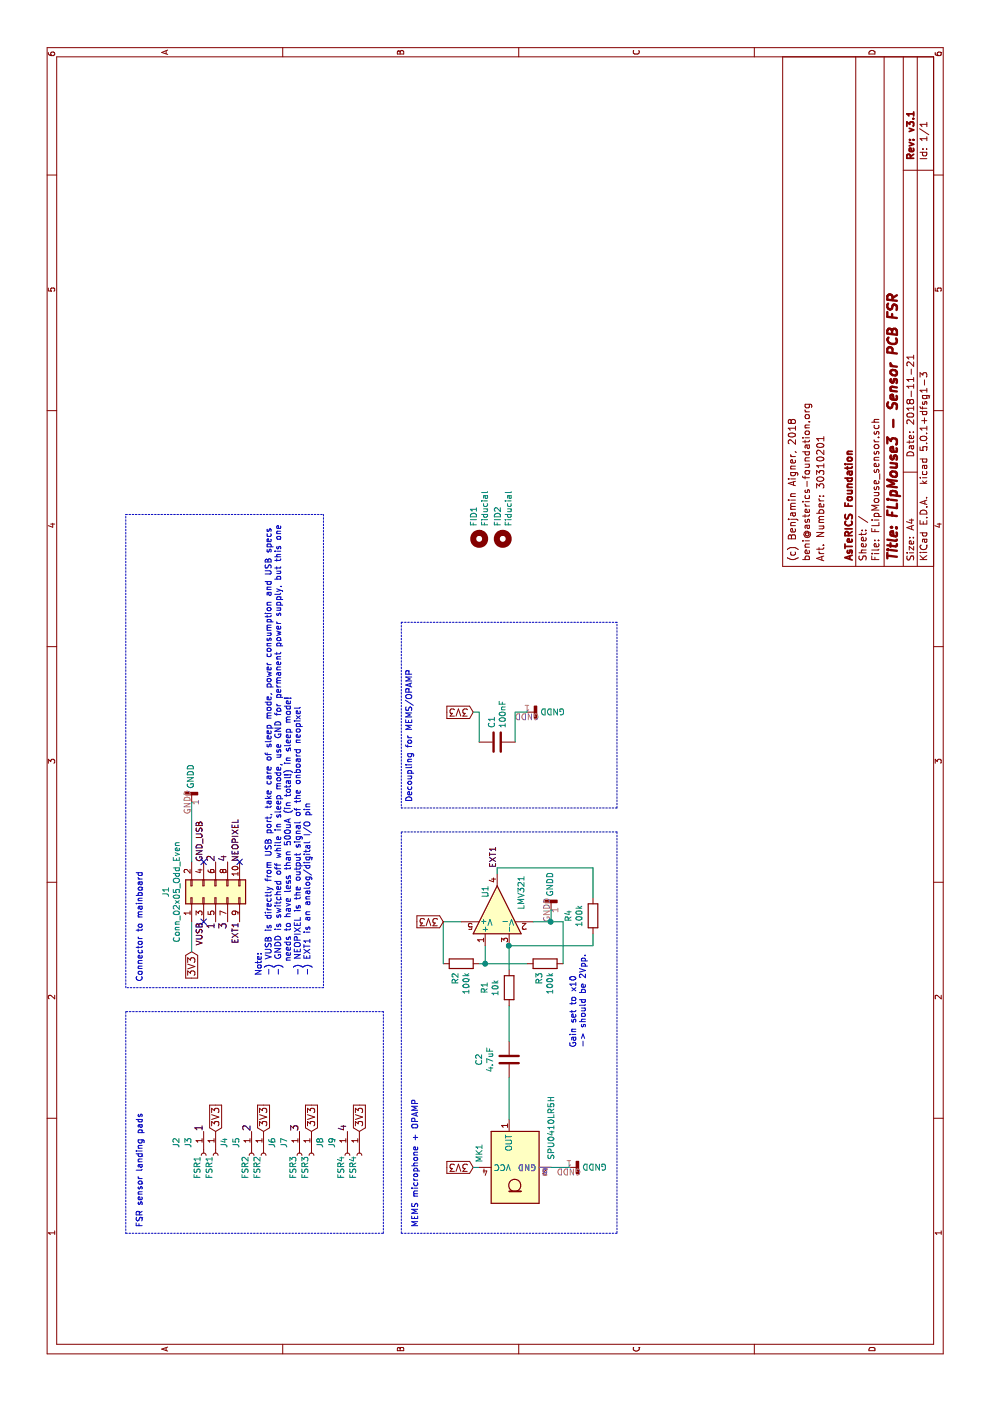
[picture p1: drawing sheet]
EESchema Schematic File Version 4
LIBS:FLipMouse_sensor-cache
EELAYER 26 0
EELAYER END
$Descr A4 11693 8268
encoding utf-8
Sheet 1 1
Title "FLipMouse3 - Sensor PCB FSR"
Date "2018-11-21"
Rev "v3.1"
Comp "AsTeRICS Foundation"
Comment1 ""
Comment2 "Art. Number: 30310201"
Comment3 "beni@asterics-foundation.org"
Comment4 "(c) Benjamin Aigner, 2018"
$EndDescr
Text GLabel 3750 1600 0    60   Input ~ 0
3V3
Text Label 4000 1800 2    60   ~ 0
1
Text Label 4500 1800 0    60   ~ 0
2
Text Label 4000 1900 2    60   ~ 0
3
Text Label 4500 1900 0    60   ~ 0
4
Text GLabel 2250 1800 2    60   Input ~ 0
3V3
Text GLabel 2250 2200 2    60   Input ~ 0
3V3
Text GLabel 2250 2600 2    60   Input ~ 0
3V3
Text GLabel 2250 3000 2    60   Input ~ 0
3V3
Text Label 2250 1700 0    60   ~ 0
1
Text Label 2250 2100 0    60   ~ 0
2
Text Label 2250 2500 0    60   ~ 0
3
Text Label 2250 2900 0    60   ~ 0
4
$Comp
L Connector_Generic:Conn_02x05_Odd_Even J1
U 1 1
P 4200 1800
F 0 "J1" H 4250 2217 50  0000 C CNN
F 1 "Conn_02x05_Odd_Even" H 4250 2126 50  0000 C CNN
F 2 "Connector_PinSocket_1.27mm:PinSocket_2x05_P1.27mm_Vertical_SMD" H 4200 1800 50  0001 C CNN
F 3 "~" H 4200 1800 50  0001 C CNN
	1    4200 1800
	1    0    0    -1  
$EndComp
$Comp
L power:GNDD #PWR0101
U 1 1
P 5000 1600
F 0 "#PWR0101" H 5000 1350 50  0001 C CNN
F 1 "GNDD" V 5004 1490 50  0000 R CNN
F 2 "" H 5000 1600 50  0001 C CNN
F 3 "" H 5000 1600 50  0001 C CNN
	1    5000 1600
	0    -1   -1   0   
$EndComp
$Comp
L Connector:Conn_01x01_Female J2
U 1 1
P 2050 1700
F 0 "J2" H 1944 1475 50  0000 C CNN
F 1 "FSR1" H 2150 1750 50  0000 C CNN
F 2 "fsrpad:FSRPAD" H 2050 1700 50  0001 C CNN
F 3 "~" H 2050 1700 50  0001 C CNN
	1    2050 1700
	-1   0    0    1   
$EndComp
$Comp
L Connector:Conn_01x01_Female J3
U 1 1
P 2050 1800
F 0 "J3" H 1944 1575 50  0000 C CNN
F 1 "FSR1" H 2150 1650 50  0000 C CNN
F 2 "fsrpad:FSRPAD" H 2050 1800 50  0001 C CNN
F 3 "~" H 2050 1800 50  0001 C CNN
	1    2050 1800
	-1   0    0    1   
$EndComp
$Comp
L Connector:Conn_01x01_Female J4
U 1 1
P 2050 2100
F 0 "J4" H 1944 1875 50  0000 C CNN
F 1 "FSR2" H 2150 2050 50  0000 C CNN
F 2 "fsrpad:FSRPAD" H 2050 2100 50  0001 C CNN
F 3 "~" H 2050 2100 50  0001 C CNN
	1    2050 2100
	-1   0    0    1   
$EndComp
$Comp
L Connector:Conn_01x01_Female J5
U 1 1
P 2050 2200
F 0 "J5" H 1944 1975 50  0000 C CNN
F 1 "FSR2" H 2150 2150 50  0000 C CNN
F 2 "fsrpad:FSRPAD" H 2050 2200 50  0001 C CNN
F 3 "~" H 2050 2200 50  0001 C CNN
	1    2050 2200
	-1   0    0    1   
$EndComp
$Comp
L Connector:Conn_01x01_Female J6
U 1 1
P 2050 2500
F 0 "J6" H 1944 2275 50  0000 C CNN
F 1 "FSR3" H 2150 2450 50  0000 C CNN
F 2 "fsrpad:FSRPAD" H 2050 2500 50  0001 C CNN
F 3 "~" H 2050 2500 50  0001 C CNN
	1    2050 2500
	-1   0    0    1   
$EndComp
$Comp
L Connector:Conn_01x01_Female J7
U 1 1
P 2050 2600
F 0 "J7" H 1944 2375 50  0000 C CNN
F 1 "FSR3" H 2150 2550 50  0000 C CNN
F 2 "fsrpad:FSRPAD" H 2050 2600 50  0001 C CNN
F 3 "~" H 2050 2600 50  0001 C CNN
	1    2050 2600
	-1   0    0    1   
$EndComp
$Comp
L Connector:Conn_01x01_Female J8
U 1 1
P 2050 2900
F 0 "J8" H 1944 2675 50  0000 C CNN
F 1 "FSR4" H 2150 2850 50  0000 C CNN
F 2 "fsrpad:FSRPAD" H 2050 2900 50  0001 C CNN
F 3 "~" H 2050 2900 50  0001 C CNN
	1    2050 2900
	-1   0    0    1   
$EndComp
$Comp
L Connector:Conn_01x01_Female J9
U 1 1
P 2050 3000
F 0 "J9" H 1944 2775 50  0000 C CNN
F 1 "FSR4" H 2150 2950 50  0000 C CNN
F 2 "fsrpad:FSRPAD" H 2050 3000 50  0001 C CNN
F 3 "~" H 2050 3000 50  0001 C CNN
	1    2050 3000
	-1   0    0    1   
$EndComp
Text Label 4000 1700 2    50   ~ 0
VUSB
Text Label 4500 1700 0    50   ~ 0
GND_USB
Text Label 4000 2000 2    50   ~ 0
EXT1
Text Label 4500 2000 0    50   ~ 0
NEOPIXEL
Wire Wire Line
	3750 1600 4000 1600
Wire Wire Line
	4500 1600 5000 1600
Text Notes 3550 2600 0    50   ~ 0
Note:\n-) VUSB is directly from USB port, take care of sleep mode, power consumption and USB specs\n-) GNDD is switched off while in sleep mode, use GND for permanent power supply, but this one \n   needs to have less than 500uA (in total!) in sleep mode!\n-) NEOPIXEL is the output signal of the onboard neopixel\n-) EXT1 is an analog/digital I/O pin
Wire Notes Line
	1400 3200 3250 3200
Wire Notes Line
	3250 3200 3250 1050
Wire Notes Line
	3250 1050 1400 1050
Wire Notes Line
	1400 1050 1400 3200
Text Notes 1450 1200 0    50   ~ 0
FSR sensor landing pads
Text Notes 3500 1200 0    50   ~ 0
Connector to mainboard
Wire Notes Line
	3450 1050 7400 1050
Wire Notes Line
	7400 1050 7400 2700
Wire Notes Line
	7400 2700 3450 2700
Wire Notes Line
	3450 2700 3450 1050
Text Notes 1450 3500 0    50   ~ 0
MEMS microphone + OPAMP
$Comp
L SPU0410:SPU0410LR5H MK1
U 1 1
P 1950 4300
F 0 "MK1" H 2150 4600 50  0000 R CNN
F 1 "SPU0410LR5H" H 2550 4000 50  0000 R CNN
F 2 "SPU0410:SPU0410LR5H_6_3.76x3mm" H 1400 3650 50  0001 L CIN
F 3 "https://www.knowles.com/docs/default-source/model-downloads/spu0410lr5h-qb-revh32421a731dff6ddbb37cff0000940c19.pdf?" H 1950 4300 50  0001 C CNN
	1    1950 4300
	1    0    0    -1  
$EndComp
$Comp
L Device:R R4
U 1 1
P 4050 4950
F 0 "R4" V 3843 4950 50  0000 C CNN
F 1 "100k" V 3934 4950 50  0000 C CNN
F 2 "Resistor_SMD:R_0603_1608Metric" V 3980 4950 50  0001 C CNN
F 3 "~" H 4050 4950 50  0001 C CNN
	1    4050 4950
	0    1    1    0   
$EndComp
$Comp
L Device:R R2
U 1 1
P 3650 3850
F 0 "R2" H 3581 3804 50  0000 R CNN
F 1 "100k" H 3581 3895 50  0000 R CNN
F 2 "Resistor_SMD:R_0603_1608Metric" V 3580 3850 50  0001 C CNN
F 3 "~" H 3650 3850 50  0001 C CNN
	1    3650 3850
	1    0    0    1   
$EndComp
$Comp
L Device:R R1
U 1 1
P 3450 4250
F 0 "R1" V 3243 4250 50  0000 C CNN
F 1 "10k" V 3334 4250 50  0000 C CNN
F 2 "Resistor_SMD:R_0603_1608Metric" V 3380 4250 50  0001 C CNN
F 3 "~" H 3450 4250 50  0001 C CNN
	1    3450 4250
	0    1    1    0   
$EndComp
$Comp
L Device:R R3
U 1 1
P 3650 4550
F 0 "R3" H 3581 4504 50  0000 R CNN
F 1 "100k" H 3581 4595 50  0000 R CNN
F 2 "Resistor_SMD:R_0603_1608Metric" V 3580 4550 50  0001 C CNN
F 3 "~" H 3650 4550 50  0001 C CNN
	1    3650 4550
	1    0    0    1   
$EndComp
Text Notes 2950 4900 0    50   ~ 0
Gain set to x10\n-> should be 2Vpp.
$Comp
L Device:C C2
U 1 1
P 2850 4250
F 0 "C2" V 2598 4250 50  0000 C CNN
F 1 "4.7uF" V 2689 4250 50  0000 C CNN
F 2 "Capacitor_SMD:C_0603_1608Metric" H 2888 4100 50  0001 C CNN
F 3 "~" H 2850 4250 50  0001 C CNN
	1    2850 4250
	0    1    1    0   
$EndComp
$Comp
L Amplifier_Operational:LMV321 U1
U 1 1
P 4100 4150
F 0 "U1" H 4200 4250 50  0000 L CNN
F 1 "LMV321" H 4100 3950 50  0000 L CNN
F 2 "Package_TO_SOT_SMD:SOT-23-5" H 4100 4150 50  0001 L CNN
F 3 "http://www.ti.com/lit/ds/symlink/lmv324.pdf" H 4100 4150 50  0001 C CNN
	1    4100 4150
	1    0    0    -1  
$EndComp
Wire Wire Line
	3600 4250 3800 4250
Wire Wire Line
	3800 4250 3800 4950
Wire Wire Line
	3800 4950 3900 4950
Connection ~ 3800 4250
Wire Wire Line
	4200 4950 4450 4950
Wire Wire Line
	4450 4950 4450 4150
Wire Wire Line
	4450 4150 4400 4150
Wire Wire Line
	3650 4000 3650 4050
Wire Wire Line
	3800 4050 3650 4050
Connection ~ 3650 4050
Wire Wire Line
	3650 4050 3650 4400
Wire Wire Line
	3650 3700 4000 3700
Wire Wire Line
	4000 3700 4000 3850
Wire Wire Line
	3650 4700 4000 4700
Wire Wire Line
	4000 4700 4000 4600
$Comp
L power:GNDD #PWR0102
U 1 1
P 4100 4600
F 0 "#PWR0102" H 4100 4350 50  0001 C CNN
F 1 "GNDD" V 4104 4490 50  0000 R CNN
F 2 "" H 4100 4600 50  0001 C CNN
F 3 "" H 4100 4600 50  0001 C CNN
	1    4100 4600
	0    -1   -1   0   
$EndComp
Wire Wire Line
	4100 4600 4000 4600
Connection ~ 4000 4600
Wire Wire Line
	4000 4600 4000 4450
Text GLabel 4000 3700 1    60   Input ~ 0
3V3
Text Label 4450 4150 0    50   ~ 0
EXT1
$Comp
L Device:C C1
U 1 1
P 5500 4150
F 0 "C1" H 5615 4196 50  0000 L CNN
F 1 "100nF" H 5615 4105 50  0000 L CNN
F 2 "Capacitor_SMD:C_0603_1608Metric" H 5538 4000 50  0001 C CNN
F 3 "~" H 5500 4150 50  0001 C CNN
	1    5500 4150
	1    0    0    -1  
$EndComp
Text GLabel 5750 3950 1    60   Input ~ 0
3V3
Wire Wire Line
	5750 3950 5750 4000
Wire Wire Line
	5750 4000 5500 4000
$Comp
L power:GNDD #PWR0103
U 1 1
P 5750 4400
F 0 "#PWR0103" H 5750 4150 50  0001 C CNN
F 1 "GNDD" V 5754 4290 50  0000 R CNN
F 2 "" H 5750 4400 50  0001 C CNN
F 3 "" H 5750 4400 50  0001 C CNN
	1    5750 4400
	1    0    0    -1  
$EndComp
Wire Wire Line
	5750 4400 5750 4300
Wire Wire Line
	5750 4300 5500 4300
Wire Wire Line
	3000 4250 3300 4250
Wire Wire Line
	2350 4250 2700 4250
Text GLabel 1950 3950 1    60   Input ~ 0
3V3
Wire Wire Line
	1950 3950 1950 4000
$Comp
L power:GNDD #PWR0104
U 1 1
P 1950 4750
F 0 "#PWR0104" H 1950 4500 50  0001 C CNN
F 1 "GNDD" V 1954 4640 50  0000 R CNN
F 2 "" H 1950 4750 50  0001 C CNN
F 3 "" H 1950 4750 50  0001 C CNN
	1    1950 4750
	1    0    0    -1  
$EndComp
Wire Wire Line
	1950 4750 1950 4600
Wire Notes Line
	4750 3350 4750 5150
Wire Notes Line
	4750 5150 1400 5150
Wire Notes Line
	1400 5150 1400 3350
Wire Notes Line
	1400 3350 4750 3350
Text Notes 5000 3450 0    50   ~ 0
Decoupling for MEMS/OPAMP
Wire Notes Line
	4950 3350 4950 5150
Wire Notes Line
	4950 5150 6500 5150
Wire Notes Line
	6500 5150 6500 3350
Wire Notes Line
	6500 3350 4950 3350
NoConn ~ 4500 1700
NoConn ~ 4000 1700
NoConn ~ 4500 2000
$Comp
L Mechanical:MountingHole FID1
U 1 1
P 7200 4000
F 0 "FID1" H 7300 4046 50  0000 L CNN
F 1 "Fiducial" H 7300 3955 50  0000 L CNN
F 2 "Fiducial:Fiducial_0.5mm_Dia_1mm_Outer" H 7200 4000 50  0001 C CNN
F 3 "~" H 7200 4000 50  0001 C CNN
	1    7200 4000
	1    0    0    -1  
$EndComp
$Comp
L Mechanical:MountingHole FID2
U 1 1
P 7200 4200
F 0 "FID2" H 7300 4246 50  0000 L CNN
F 1 "Fiducial" H 7300 4155 50  0000 L CNN
F 2 "Fiducial:Fiducial_0.5mm_Dia_1mm_Outer" H 7200 4200 50  0001 C CNN
F 3 "~" H 7200 4200 50  0001 C CNN
	1    7200 4200
	1    0    0    -1  
$EndComp
$EndSCHEMATC
